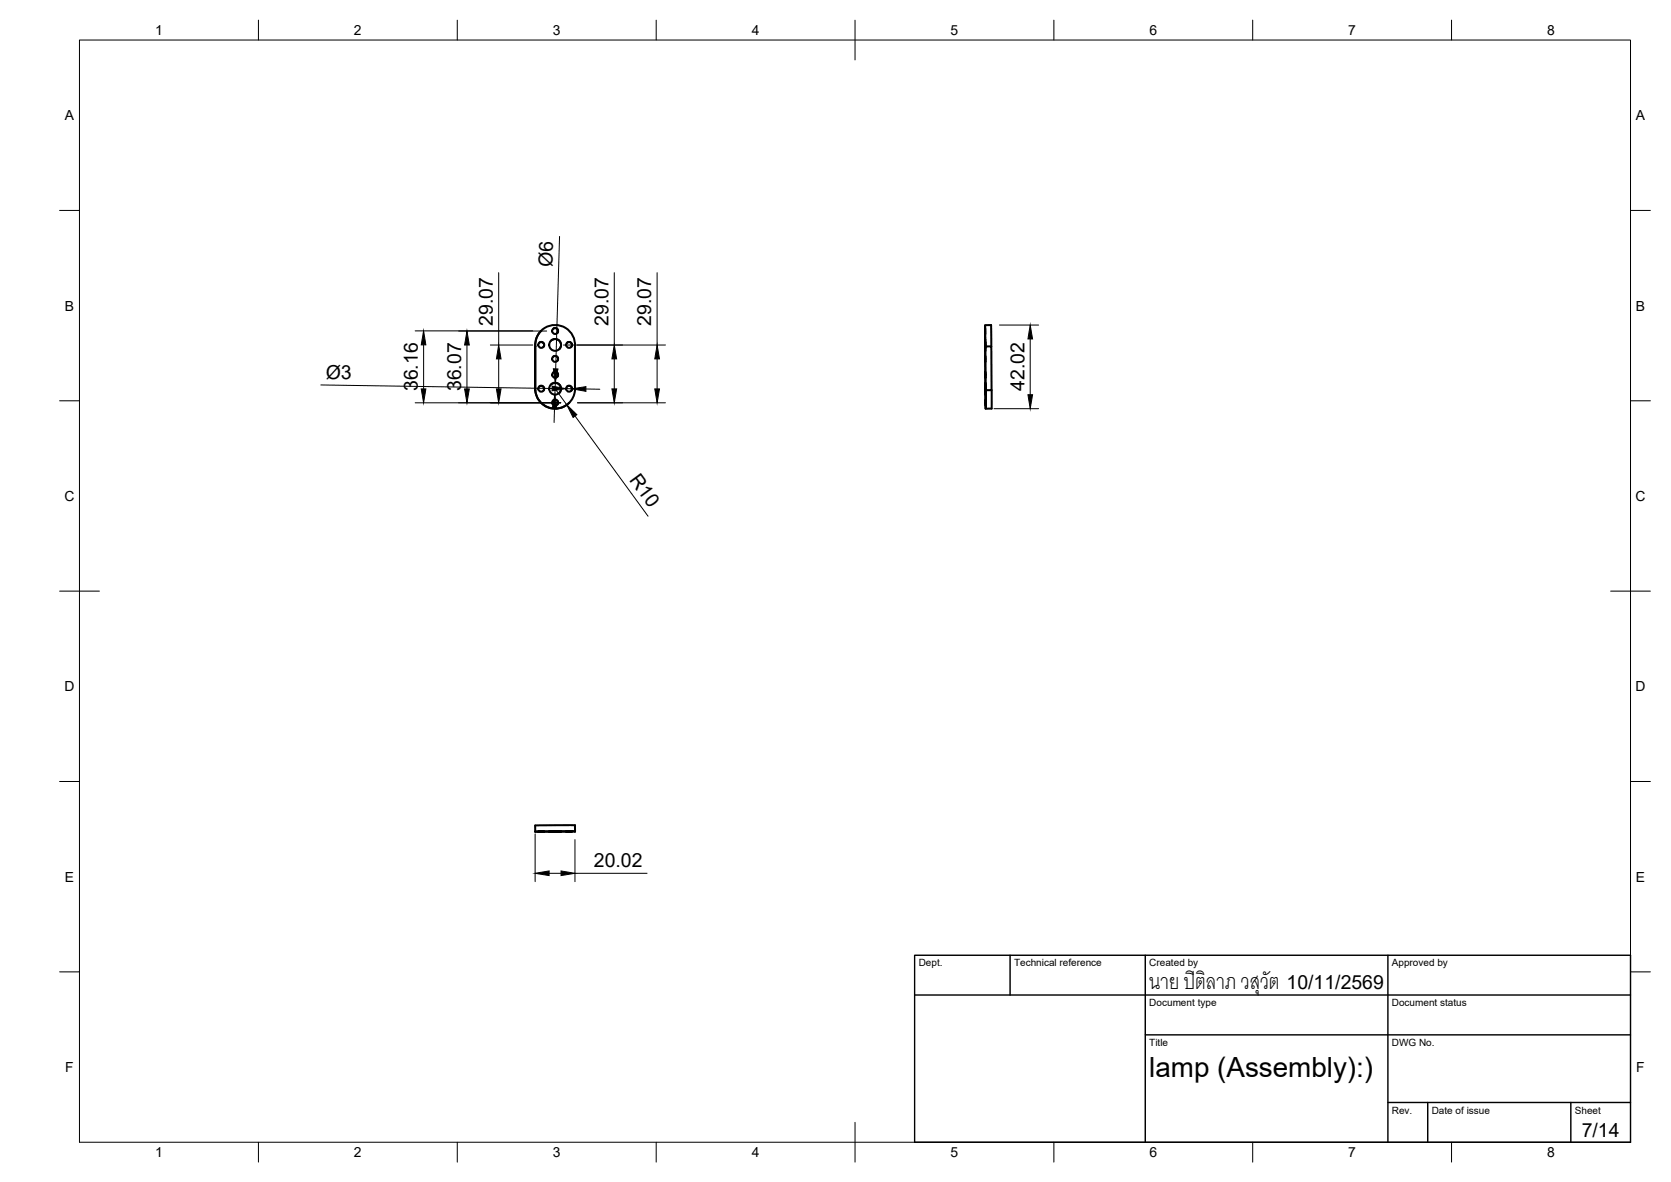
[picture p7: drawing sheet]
<svg xmlns="http://www.w3.org/2000/svg" width="420mm" height="297mm" viewBox="0 0 420 297" stroke-linecap="round" stroke-linejoin="round" font-family="sans-serif">
<!-- layer: Visible -->
<g fill="none" stroke="#000" stroke-width=".51">
<path d="M134.6 87v11.1zM135.5 86.2a.75 .75 0 0 1 1.1 0 .75 .75 0 0 1 0 1M135.5 97.2a.75 .75 0 0 1 1.1 0 .75 .75 0 0 1 0 1M136 83.1v.1M136 83.2l-.7 .9-.5 1.1-.2 1.8M138.5 85.6a1.49 1.49 0 0 1 2.1 0 1.49 1.49 0 0 1 0 2.1M138.5 96.6a1.49 1.49 0 0 1 2.1 0 1.49 1.49 0 0 1 0 2.2M139.1 89.7a.75 .75 0 0 1 1 0 .75 .75 0 0 1 0 1M139.1 82.6a.75 .75 0 0 1 1 .1 .75 .75 0 0 1 0 1M139.1 93.7a.75 .75 0 0 1 1 0 .75 .75 0 0 1 0 1M142.5 86.2a.75 .75 0 0 1 1.1 0 .75 .75 0 0 1 0 1M142.5 97.2a.75 .75 0 0 1 1.1 0 .75 .75 0 0 1 0 1"/>
<path d="M144.6 87v11a5 5 0 0 1-5 4.7 5 5 0 0 1-5-4.7 5 5 0 0 0 3.2 4.4 5 5 0 0 0 5.3-1.2M144.6 87a5 5 0 0 0-5-5.3 5 5 0 0 0-5 5.3M247.7 85.9v1.5zM247.7 82.5v1.5zM247.7 85.2v3zM247.7 89.5l.1 1.5zM247.7 85.9l.1 1.5zM247.8 93.5v1.5zM247.8 97v1.5zM247.8 87.1l1.5-.1v11.1h-1.5zM247.8 87l-.1-5.3 .1 16.4M247.8 96.2v3z"/>
<path d="M247.8 98.1v4.6v-4.6M249.2 81.7h-1.5M249.2 81.7l.1 5.3M249.3 98v4.7M139.1 100.7a.75 .75 0 0 1 1 0 .75 .75 0 0 1 0 1M247.8 100.5v1.4zM249.3 102.7h-1.5M134.6 209h10M135.3 209l1.5-.1zM135.3 209h1.5zM138.1 208.9h3zM138.1 209h3z"/>
<path d="M138.8 209l1.5-.1zM138.8 208.9h1.5zM138.8 209h1.5zM142.3 208.9h1.5zM142.3 209h1.5zM144.6 208.9h.1M144.6 208.9h-10M144.6 208.9v-1.5h-5h-5v1.6"/>
<circle cx="136.1" cy="97.7" r=".75"/>
<circle cx="136.1" cy="86.7" r=".75"/>
<circle cx="139.6" cy="83.2" r=".75"/>
<circle cx="139.6" cy="90.2" r=".75"/>
<circle cx="139.6" cy="94.2" r=".75"/>
<circle cx="139.6" cy="86.7" r="1.49"/>
<circle cx="139.6" cy="97.7" r="1.49"/>
<circle cx="143.1" cy="86.7" r=".75"/>
<circle cx="143.1" cy="97.7" r=".75"/>
<circle cx="139.6" cy="101.2" r=".75"/>
</g>
<!-- layer: BORDER -->
<g fill="none" stroke="#000" stroke-width=".25">
<path d="M20 10.1h390v276.9h-390zM65 5.1v5M115 5.1v5M165 5.1v5M215 5.1v10M265 5.1v5M315 5.1v5M365 5.1v5M15 52.9h5M410 52.9h5M15 100.7h5M410 100.7h5"/>
<path d="M15 148.6h10M405 148.6h10M15 196.4h5M410 196.4h5M15 244.2h5M410 244.2h5M65 287v5M115 287v5M165 287v5M215 282.1v9.9M265 287v5M315 287v5"/>
<path d="M365 287v5"/>
</g>
<!-- layer: TITLEBLOCK -->
<path d="M230 240.1h180v46.9h-180zM230 250h180M254 240.1v9.9M288 240.1v46.9M349 240.1v46.9M288 260.1h122M349 277.1h61M359 277.1v9.9M395 277.1v9.9" fill="none" stroke="#000" stroke-width=".36"/>
<!-- layer: FD_Dimensions -->
<g fill="none" stroke="#000" stroke-width=".25">
<path d="M140.7 59.4l-1 33.3M125.4 68.5v18.2M154.5 68.5v18.2M165.2 68.5v18.2M80.7 96.7l58.1 .9M104.4 83.1l33.1 .1M106.5 86.7v11M117.4 86.7v11M123.3 86.7h10.7M125.4 90.2v7.5M139.6 97.7l2.9 4M139.6 96.2l-.1 3"/>
<path d="M141.7 86.7h25.6M142.3 97.7h1.5M147.3 97.8h3.5M154.5 90.2v7.5M165.2 90.2v7.5M251.3 81.7h9.9M259 85.2v14M104.4 101.2h36.6M139.4 102.7l-.1 3.5M144.6 104.5l18.3 25.2M145.2 101.2h22.1M249.9 102.7h11.3"/>
<path d="M134.6 209.6v12M138.1 219.5h3M144.6 211v10.6M144.6 219.5h18.1"/>
</g>
<g fill="#000" stroke="#000" stroke-width=".25">
<path d="M105.9 97.7h1.2l-.6 3.5zM106.5 83.1l.6 3.6h-1.2zM116.8 97.7h1.2l-.6 3.5zM117.4 83.2l.6 3.5h-1.2zM124.8 97.7h1.2l-.6 3.5zM125.4 86.7l.6 3.5h-1.2zM138.8 97l3.5 .7-3.5 .5zM139.1 92.7h1.2l-.7 3.5zM143.8 97.7l3.5-.5v1.1zM153.9 97.7h1.1l-.5 3.5zM154.5 86.7l.5 3.5h-1.1zM164.6 97.7h1.2l-.6 3.5z"/>
<path d="M165.2 86.7l.6 3.5h-1.2zM258.5 99.2h1.1l-.6 3.5zM259 81.7l.6 3.5h-1.1zM139.5 99.2l.5 3.5h-1.2zM142.5 101.7l2.6 2.5-1 .7zM134.6 219.5l3.5-.6v1.1zM141.1 218.9l3.5 .6-3.5 .5z"/>
</g>
<text font-size="7.5" x="289" y="248.5">นาย ปิติลาภ วสุวัต</text>
<text font-size="7" x="289" y="270.6">lamp (Assembly):)</text>
<g font-size="4.9">
<text x="138.9" y="67.1" transform="rotate(-88 138.9 67.1)">Ø6</text>
<text x="123.9" y="81.9" transform="rotate(-90 123.9 81.9)">29.07</text>
<text x="153" y="81.9" transform="rotate(-90 153 81.9)">29.07</text>
<text x="163.8" y="81.9" transform="rotate(-90 163.8 81.9)">29.07</text>
<text x="81.9" y="95.2" transform="rotate(1 81.9 95.2)">Ø3</text>
<text x="105.1" y="98.3" transform="rotate(-90 105.1 98.3)">36.16</text>
<text x="116" y="98.3" transform="rotate(-90 116 98.3)">36.07</text>
<text x="257.6" y="98.2" transform="rotate(-90 257.6 98.2)">42.02</text>
<text x="158.1" y="120.7" transform="rotate(54 158.1 120.7)">R10</text>
<text x="149.3" y="218">20.02</text>
<text x="323.5" y="248.5">10/11/2569</text>
<text x="397.7" y="285.7">7/14</text>
</g>
<g font-size="3.5">
<text x="39" y="8.8">1</text>
<text x="89" y="8.8">2</text>
<text x="139" y="8.8">3</text>
<text x="189" y="8.8">4</text>
<text x="239" y="8.8">5</text>
<text x="289" y="8.8">6</text>
<text x="339" y="8.8">7</text>
<text x="389" y="8.8">8</text>
<text x="16.3" y="30.2">A</text>
<text x="411.3" y="30.2">A</text>
<text x="16.3" y="78">B</text>
<text x="411.3" y="78">B</text>
<text x="16.2" y="125.9">C</text>
<text x="411.2" y="125.9">C</text>
<text x="16.2" y="173.7">D</text>
<text x="411.2" y="173.7">D</text>
<text x="16.3" y="221.6">E</text>
<text x="411.3" y="221.6">E</text>
<text x="16.4" y="269.4">F</text>
<text x="411.4" y="269.4">F</text>
<text x="39" y="290.8">1</text>
<text x="89" y="290.8">2</text>
<text x="139" y="290.8">3</text>
<text x="189" y="290.8">4</text>
<text x="239" y="290.8">5</text>
<text x="289" y="290.8">6</text>
<text x="339" y="290.8">7</text>
<text x="389" y="290.8">8</text>
</g>
<g font-size="2.5">
<text x="231" y="242.9">Dept.</text>
<text x="255" y="242.9">Technical reference</text>
<text x="289" y="242.9">Created by</text>
<text x="350" y="242.9">Approved by</text>
<text x="289" y="252.8">Document type</text>
<text x="350" y="252.8">Document status</text>
<text x="289" y="262.9">Title</text>
<text x="350" y="262.9">DWG No.</text>
<text x="350" y="279.9">Rev.</text>
<text x="360" y="279.9">Date of issue</text>
<text x="396" y="279.9">Sheet</text>
</g>
</svg>
